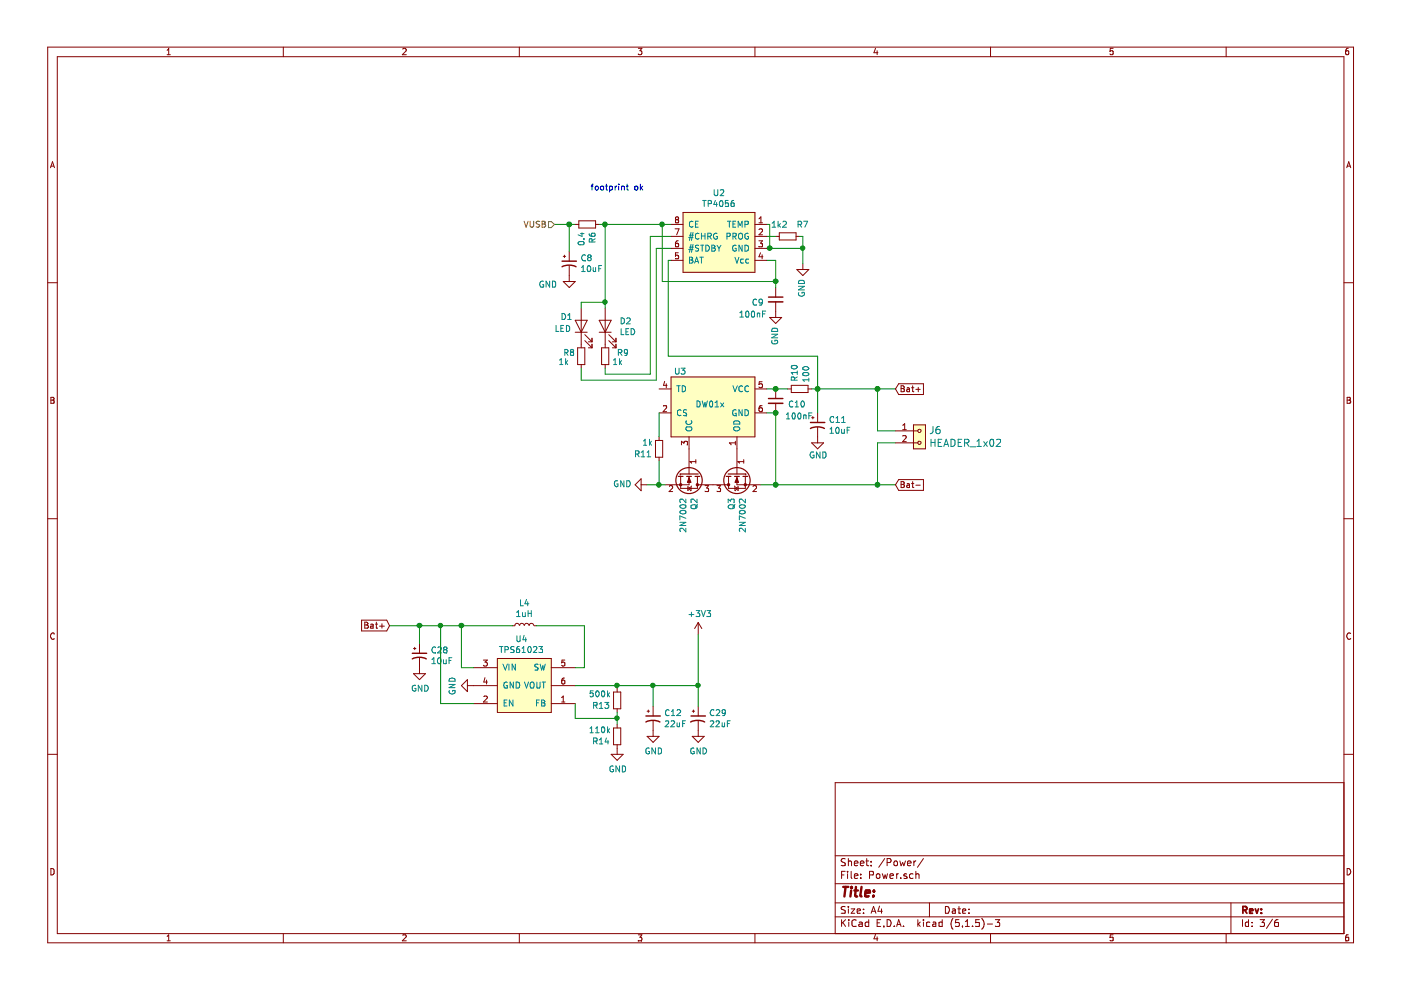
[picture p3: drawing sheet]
EESchema Schematic File Version 4
EELAYER 30 0
EELAYER END
$Descr A4 11693 8268
encoding utf-8
Sheet 3 6
Title ""
Date ""
Rev ""
Comp ""
Comment1 ""
Comment2 ""
Comment3 ""
Comment4 ""
$EndDescr
Wire Wire Line
	5575 2175 5575 2975
Wire Wire Line
	6475 2175 6400 2175
Wire Wire Line
	6475 2175 6475 2350
Connection ~ 6475 2350
Wire Wire Line
	5575 2975 6825 2975
$Comp
L device:C_Small C?
U 1 1
P 6475 2500
AR Path="/5C95ACC1" Ref="C?"  Part="1" 
AR Path="/5C948828/5C95ACC1" Ref="C9"  Part="1" 
F 0 "C9" H 6575 2475 50  0000 L CNN
F 1 "100nF" H 6550 2375 50  0000 L CNN
F 2 "Capacitors_SMD:C_0805" H 6475 2500 50  0001 C CNN
F 3 "~" H 6475 2500 50  0001 C CNN
	1    6475 2500
	-1   0    0    -1  
$EndComp
$Comp
L power:GND #PWR?
U 1 1
P 6475 2600
AR Path="/5C95ACC8" Ref="#PWR?"  Part="1" 
AR Path="/5C948828/5C95ACC8" Ref="#PWR0117"  Part="1" 
F 0 "#PWR0117" H 6475 2350 50  0001 C CNN
F 1 "GND" V 6480 2472 50  0000 R CNN
F 2 "" H 6475 2600 50  0001 C CNN
F 3 "" H 6475 2600 50  0001 C CNN
	1    6475 2600
	-1   0    0    -1  
$EndComp
$Comp
L power:GND #PWR?
U 1 1
P 6700 2200
AR Path="/5C95AC3C" Ref="#PWR?"  Part="1" 
AR Path="/5C948828/5C95AC3C" Ref="#PWR0115"  Part="1" 
F 0 "#PWR0115" H 6700 1950 50  0001 C CNN
F 1 "GND" V 6705 2072 50  0000 R CNN
F 2 "" H 6700 2200 50  0001 C CNN
F 3 "" H 6700 2200 50  0001 C CNN
	1    6700 2200
	-1   0    0    -1  
$EndComp
Wire Wire Line
	6700 1975 6700 2075
Wire Wire Line
	5525 2350 6475 2350
Wire Wire Line
	6400 1875 6425 1875
Wire Wire Line
	6425 1875 6425 2075
Wire Wire Line
	6400 1975 6475 1975
Wire Wire Line
	6700 1975 6675 1975
$Comp
L APRS_modules:TP4056 U?
U 1 1
P 6000 2025
AR Path="/5C95ACB6" Ref="U?"  Part="1" 
AR Path="/5C948828/5C95ACB6" Ref="U2"  Part="1" 
F 0 "U2" H 6000 2440 50  0000 C CNN
F 1 "TP4056" H 6000 2349 50  0000 C CNN
F 2 "IO:SO-8_3.9x4.9mm_P1.27mm" H 5450 2425 50  0001 C CNN
F 3 "" H 5450 2425 50  0001 C CNN
	1    6000 2025
	-1   0    0    -1  
$EndComp
$Comp
L device:R_Small R?
U 1 1
P 6575 1975
AR Path="/5C95AC42" Ref="R?"  Part="1" 
AR Path="/5C948828/5C95AC42" Ref="R7"  Part="1" 
F 0 "R7" V 6475 1800 50  0000 L CNN
F 1 "1k2" V 6475 1975 50  0000 L CNN
F 2 "Resistors_SMD:R_0805" H 6575 1975 50  0001 C CNN
F 3 "~" H 6575 1975 50  0001 C CNN
	1    6575 1975
	0    -1   1    0   
$EndComp
Wire Wire Line
	5425 1975 5600 1975
Wire Wire Line
	5475 2075 5600 2075
Wire Wire Line
	5525 1875 5525 2350
Wire Wire Line
	5600 2175 5575 2175
Wire Wire Line
	5050 1875 5050 2525
Wire Wire Line
	6475 2350 6475 2400
Wire Wire Line
	6425 2075 6400 2075
Wire Wire Line
	6425 2075 6700 2075
Connection ~ 6425 2075
Connection ~ 6700 2075
Wire Wire Line
	6700 2075 6700 2200
Wire Wire Line
	6400 3250 6475 3250
Connection ~ 6475 3250
Connection ~ 6475 3450
Connection ~ 6825 3250
$Comp
L device:C_Small C?
U 1 1
P 6475 3350
AR Path="/5C95AC89" Ref="C?"  Part="1" 
AR Path="/5C948828/5C95AC89" Ref="C10"  Part="1" 
F 0 "C10" H 6575 3325 50  0000 L CNN
F 1 "100nF" H 6550 3225 50  0000 L CNN
F 2 "Capacitors_SMD:C_0805" H 6475 3350 50  0001 C CNN
F 3 "~" H 6475 3350 50  0001 C CNN
	1    6475 3350
	1    0    0    -1  
$EndComp
Wire Wire Line
	6400 3450 6475 3450
Wire Wire Line
	5500 3850 5500 4050
Wire Wire Line
	5500 4050 5550 4050
Connection ~ 5500 4050
Wire Wire Line
	5400 4050 5500 4050
$Comp
L APRS_modules:DW01x U?
U 1 1
P 5950 3350
AR Path="/5C95ACB0" Ref="U?"  Part="1" 
AR Path="/5C948828/5C95ACB0" Ref="U3"  Part="1" 
F 0 "U3" H 5675 3600 50  0000 C CNN
F 1 "DW01x" H 5925 3325 50  0000 C CNN
F 2 "Mlab_IO:SOT-23-6" H 6000 3250 50  0001 C CNN
F 3 "" H 6000 3250 50  0001 C CNN
	1    5950 3350
	1    0    0    -1  
$EndComp
$Comp
L device:R_Small R?
U 1 1
P 5500 3750
AR Path="/5C95ACA5" Ref="R?"  Part="1" 
AR Path="/5C948828/5C95ACA5" Ref="R11"  Part="1" 
F 0 "R11" H 5559 3796 50  0000 L CNN
F 1 "1k" H 5550 3700 50  0000 L CNN
F 2 "Resistors_SMD:R_0805" H 5500 3750 50  0001 C CNN
F 3 "~" H 5500 3750 50  0001 C CNN
	1    5500 3750
	-1   0    0    1   
$EndComp
$Comp
L power:GND #PWR?
U 1 1
P 5400 4050
AR Path="/5C95ACE6" Ref="#PWR?"  Part="1" 
AR Path="/5C948828/5C95ACE6" Ref="#PWR0118"  Part="1" 
F 0 "#PWR0118" H 5400 3800 50  0001 C CNN
F 1 "GND" V 5405 3922 50  0000 R CNN
F 2 "" H 5400 4050 50  0001 C CNN
F 3 "" H 5400 4050 50  0001 C CNN
	1    5400 4050
	0    1    -1   0   
$EndComp
Wire Wire Line
	7475 3250 7325 3250
Wire Wire Line
	7475 3700 7325 3700
Wire Wire Line
	7325 3600 7325 3250
Connection ~ 7325 3250
Wire Wire Line
	7325 3250 6825 3250
Text GLabel 7475 3250 2    50   Input ~ 0
Bat+
Text GLabel 7475 4050 2    50   Input ~ 0
Bat-
Wire Wire Line
	7325 4050 7475 4050
Wire Wire Line
	7475 3600 7325 3600
$Comp
L MLAB_HEADER:HEADER_1x02 J6
U 1 1
P 7675 3650
F 0 "J6" H 7753 3708 60  0000 L CNN
F 1 "HEADER_1x02" H 7753 3602 60  0000 L CNN
F 2 "Mlab_Pin_Headers:Straight_1x02" H 7753 3549 60  0001 L CNN
F 3 "" H 7675 3700 60  0000 C CNN
	1    7675 3650
	1    0    0    -1  
$EndComp
Wire Wire Line
	6475 4050 7325 4050
Connection ~ 7325 4050
Wire Wire Line
	7325 3700 7325 4050
$Comp
L device:CP1_Small C?
U 1 1
P 6825 3550
AR Path="/5CC8A14B" Ref="C?"  Part="1" 
AR Path="/5C948828/5CC8A14B" Ref="C11"  Part="1" 
F 0 "C11" H 6916 3596 50  0000 L CNN
F 1 "10uF" H 6916 3505 50  0000 L CNN
F 2 "Capacitors_SMD:C_1210" H 6825 3550 50  0001 C CNN
F 3 "~" H 6825 3550 50  0001 C CNN
	1    6825 3550
	1    0    0    -1  
$EndComp
$Comp
L power:GND #PWR?
U 1 1
P 6825 3650
AR Path="/5C95ACF0" Ref="#PWR?"  Part="1" 
AR Path="/5C948828/5C95ACF0" Ref="#PWR0119"  Part="1" 
F 0 "#PWR0119" H 6825 3400 50  0001 C CNN
F 1 "GND" H 6900 3500 50  0000 R CNN
F 2 "" H 6825 3650 50  0001 C CNN
F 3 "" H 6825 3650 50  0001 C CNN
	1    6825 3650
	-1   0    0    -1  
$EndComp
Wire Wire Line
	6475 3250 6575 3250
Wire Wire Line
	6825 2975 6825 3250
Wire Wire Line
	6825 3250 6775 3250
Wire Wire Line
	6825 3450 6825 3250
$Comp
L device:R_Small R?
U 1 1
P 6675 3250
AR Path="/5C95AC8F" Ref="R?"  Part="1" 
AR Path="/5C948828/5C95AC8F" Ref="R10"  Part="1" 
F 0 "R10" H 6734 3296 50  0000 L CNN
F 1 "100" H 6725 3200 50  0000 L CNN
F 2 "Resistors_SMD:R_0805" H 6675 3250 50  0001 C CNN
F 3 "~" H 6675 3250 50  0001 C CNN
	1    6675 3250
	0    -1   -1   0   
$EndComp
Wire Wire Line
	6350 4050 6475 4050
Wire Wire Line
	6475 4050 6475 3450
Connection ~ 6475 4050
$Comp
L device:CP1_Small C?
U 1 1
P 5450 6000
AR Path="/5C95AD36" Ref="C?"  Part="1" 
AR Path="/5C948828/5C95AD36" Ref="C12"  Part="1" 
F 0 "C12" H 5541 6046 50  0000 L CNN
F 1 "22uF" H 5541 5955 50  0000 L CNN
F 2 "Capacitors_SMD:C_1210" H 5450 6000 50  0001 C CNN
F 3 "~" H 5450 6000 50  0001 C CNN
	1    5450 6000
	1    0    0    -1  
$EndComp
$Comp
L power:+3V3 #PWR?
U 1 1
P 5825 5300
AR Path="/5C95AD42" Ref="#PWR?"  Part="1" 
AR Path="/5C948828/5C95AD42" Ref="#PWR0120"  Part="1" 
F 0 "#PWR0120" H 5825 5150 50  0001 C CNN
F 1 "+3V3" H 5840 5473 50  0000 C CNN
F 2 "" H 5825 5300 50  0001 C CNN
F 3 "" H 5825 5300 50  0001 C CNN
	1    5825 5300
	1    0    0    -1  
$EndComp
$Comp
L device:R_Small R?
U 1 1
P 5150 6150
AR Path="/5C95AD18" Ref="R?"  Part="1" 
AR Path="/5C948828/5C95AD18" Ref="R14"  Part="1" 
F 0 "R14" H 5209 6196 50  0000 L CNN
F 1 "110k" H 5200 6100 50  0000 L CNN
F 2 "Resistors_SMD:R_0805" H 5150 6150 50  0001 C CNN
F 3 "~" H 5150 6150 50  0001 C CNN
	1    5150 6150
	-1   0    0    1   
$EndComp
$Comp
L device:R_Small R?
U 1 1
P 5150 5850
AR Path="/5C95AD1E" Ref="R?"  Part="1" 
AR Path="/5C948828/5C95AD1E" Ref="R13"  Part="1" 
F 0 "R13" H 5209 5896 50  0000 L CNN
F 1 "500k" H 5200 5800 50  0000 L CNN
F 2 "Resistors_SMD:R_0805" H 5150 5850 50  0001 C CNN
F 3 "~" H 5150 5850 50  0001 C CNN
	1    5150 5850
	-1   0    0    1   
$EndComp
$Comp
L power:GND #PWR0121
U 1 1
P 5150 6250
F 0 "#PWR0121" H 5150 6000 50  0001 C CNN
F 1 "GND" H 5155 6077 50  0000 C CNN
F 2 "" H 5150 6250 50  0001 C CNN
F 3 "" H 5150 6250 50  0001 C CNN
	1    5150 6250
	1    0    0    -1  
$EndComp
$Comp
L power:GND #PWR0171
U 1 1
P 5450 6100
F 0 "#PWR0171" H 5450 5850 50  0001 C CNN
F 1 "GND" H 5455 5927 50  0000 C CNN
F 2 "" H 5450 6100 50  0001 C CNN
F 3 "" H 5450 6100 50  0001 C CNN
	1    5450 6100
	1    0    0    -1  
$EndComp
$Comp
L Transistor:2N7002 Q?
U 1 1
P 6150 3950
AR Path="/5C95AC99" Ref="Q?"  Part="1" 
AR Path="/5C948828/5C95AC99" Ref="Q3"  Part="1" 
F 0 "Q3" H 6356 3996 50  0000 L CNN
F 1 "2N7002" H 6356 3905 50  0000 L CNN
F 2 "TO_SOT_Packages_SMD:SOT-23" H 6350 3875 50  0001 L CIN
F 3 "https://www.fairchildsemi.com/datasheets/2N/2N7002.pdf" H 6150 3950 50  0001 L CNN
	1    6150 3950
	0    -1   1    0   
$EndComp
$Comp
L Transistor:2N7002 Q?
U 1 1
P 5750 3950
AR Path="/5C95AC9F" Ref="Q?"  Part="1" 
AR Path="/5C948828/5C95AC9F" Ref="Q2"  Part="1" 
F 0 "Q2" H 5956 3996 50  0000 L CNN
F 1 "2N7002" H 5956 3905 50  0000 L CNN
F 2 "TO_SOT_Packages_SMD:SOT-23" H 5950 3875 50  0001 L CIN
F 3 "https://www.fairchildsemi.com/datasheets/2N/2N7002.pdf" H 5750 3950 50  0001 L CNN
	1    5750 3950
	0    1    1    0   
$EndComp
$Comp
L power:GND #PWR0172
U 1 1
P 3950 5725
F 0 "#PWR0172" H 3950 5475 50  0001 C CNN
F 1 "GND" H 3955 5552 50  0000 C CNN
F 2 "" H 3950 5725 50  0001 C CNN
F 3 "" H 3950 5725 50  0001 C CNN
	1    3950 5725
	0    1    1    0   
$EndComp
$Comp
L device:L_Small L?
U 1 1
P 4375 5225
AR Path="/5C95AD02" Ref="L?"  Part="1" 
AR Path="/5C948828/5C95AD02" Ref="L4"  Part="1" 
F 0 "L4" V 4560 5225 50  0000 C CNN
F 1 "1uH" V 4469 5225 50  0000 C CNN
F 2 "Inductors_SMD:L_6.3x6.3_H3" H 4375 5225 50  0001 C CNN
F 3 "~" H 4375 5225 50  0001 C CNN
	1    4375 5225
	0    -1   -1   0   
$EndComp
Wire Wire Line
	4800 1875 4750 1875
Wire Wire Line
	4750 2100 4750 1875
Wire Wire Line
	4750 1875 4625 1875
Connection ~ 4750 1875
Text HLabel 4625 1875 0    50   Input ~ 0
VUSB
$Comp
L device:CP1_Small C?
U 1 1
P 4750 2200
AR Path="/5C95AD30" Ref="C?"  Part="1" 
AR Path="/5C948828/5C95AD30" Ref="C8"  Part="1" 
F 0 "C8" H 4841 2246 50  0000 L CNN
F 1 "10uF" H 4841 2155 50  0000 L CNN
F 2 "Capacitors_SMD:C_1210" H 4750 2200 50  0001 C CNN
F 3 "~" H 4750 2200 50  0001 C CNN
	1    4750 2200
	1    0    0    -1  
$EndComp
$Comp
L device:R_Small R?
U 1 1
P 4900 1875
AR Path="/5C95AC4E" Ref="R?"  Part="1" 
AR Path="/5C948828/5C95AC4E" Ref="R6"  Part="1" 
F 0 "R6" H 4959 1921 50  0000 L CNN
F 1 "0.4" H 4959 1830 50  0000 L CNN
F 2 "Resistors_SMD:R_2512" H 4900 1875 50  0001 C CNN
F 3 "~" H 4900 1875 50  0001 C CNN
	1    4900 1875
	0    1    1    0   
$EndComp
Wire Wire Line
	5475 2075 5475 3175
Wire Wire Line
	5425 1975 5425 3125
Wire Wire Line
	4850 3175 5475 3175
$Comp
L device:LED D2
U 1 1
P 5050 2725
F 0 "D2" V 5089 2608 50  0000 R CNN
F 1 "LED" V 4998 2608 50  0000 R CNN
F 2 "LEDs:LED_0805" H 5050 2725 50  0001 C CNN
F 3 "~" H 5050 2725 50  0001 C CNN
	1    5050 2725
	0    -1   -1   0   
$EndComp
Wire Wire Line
	5050 1875 5525 1875
Wire Wire Line
	5525 1875 5600 1875
Connection ~ 5525 1875
Text Notes 4925 1600 0    50   ~ 0
footprint ok
Wire Wire Line
	5000 1875 5050 1875
Connection ~ 5050 1875
Connection ~ 5050 2525
Wire Wire Line
	4850 3075 4850 3175
Wire Wire Line
	4850 2575 4850 2525
Wire Wire Line
	4850 2525 5050 2525
$Comp
L device:LED D1
U 1 1
P 4850 2725
F 0 "D1" V 4925 2900 50  0000 R CNN
F 1 "LED" V 4825 2950 50  0000 R CNN
F 2 "LEDs:LED_0805" H 4850 2725 50  0001 C CNN
F 3 "~" H 4850 2725 50  0001 C CNN
	1    4850 2725
	0    -1   -1   0   
$EndComp
$Comp
L device:R_Small R?
U 1 1
P 4850 2975
AR Path="/5C95AC73" Ref="R?"  Part="1" 
AR Path="/5C948828/5C95AC73" Ref="R8"  Part="1" 
F 0 "R8" H 4900 2950 50  0000 L CNN
F 1 "1k" H 4950 3025 50  0000 L CNN
F 2 "Resistors_SMD:R_0805" H 4850 2975 50  0001 C CNN
F 3 "~" H 4850 2975 50  0001 C CNN
	1    4850 2975
	-1   0    0    1   
$EndComp
$Comp
L device:R_Small R?
U 1 1
P 5050 2975
AR Path="/5C95AC6D" Ref="R?"  Part="1" 
AR Path="/5C948828/5C95AC6D" Ref="R9"  Part="1" 
F 0 "R9" H 4850 2950 50  0000 L CNN
F 1 "1k" H 4900 3025 50  0000 L CNN
F 2 "Resistors_SMD:R_0805" H 5050 2975 50  0001 C CNN
F 3 "~" H 5050 2975 50  0001 C CNN
	1    5050 2975
	-1   0    0    1   
$EndComp
$Comp
L power:GND #PWR?
U 1 1
P 4750 2300
AR Path="/5C95AC5E" Ref="#PWR?"  Part="1" 
AR Path="/5C948828/5C95AC5E" Ref="#PWR0116"  Part="1" 
F 0 "#PWR0116" H 4750 2050 50  0001 C CNN
F 1 "GND" H 4650 2225 50  0000 R CNN
F 2 "" H 4750 2300 50  0001 C CNN
F 3 "" H 4750 2300 50  0001 C CNN
	1    4750 2300
	1    0    0    -1  
$EndComp
Wire Wire Line
	5050 3075 5050 3125
Wire Wire Line
	5050 3125 5425 3125
Wire Wire Line
	5500 3650 5500 3450
Wire Wire Line
	5050 2575 5050 2525
$Comp
L power:GND #PWR0173
U 1 1
P 3500 5575
F 0 "#PWR0173" H 3500 5325 50  0001 C CNN
F 1 "GND" H 3505 5402 50  0000 C CNN
F 2 "" H 3500 5575 50  0001 C CNN
F 3 "" H 3500 5575 50  0001 C CNN
	1    3500 5575
	1    0    0    -1  
$EndComp
$Comp
L device:CP1_Small C?
U 1 1
P 3500 5475
AR Path="/5E596FF8" Ref="C?"  Part="1" 
AR Path="/5C948828/5E596FF8" Ref="C28"  Part="1" 
F 0 "C28" H 3591 5521 50  0000 L CNN
F 1 "10uF" H 3591 5430 50  0000 L CNN
F 2 "Capacitors_SMD:C_1210" H 3500 5475 50  0001 C CNN
F 3 "~" H 3500 5475 50  0001 C CNN
	1    3500 5475
	1    0    0    -1  
$EndComp
Text GLabel 3250 5225 0    50   Input ~ 0
Bat+
$Comp
L maxrez:TPS61023 U4
U 1 1
P 4350 5725
F 0 "U4" H 4350 6115 50  0000 C CNN
F 1 "TPS61023" H 4350 6024 50  0000 C CNN
F 2 "Package_TO_SOT_SMD2:SOT-563" H 3950 5875 50  0001 C CNN
F 3 "" H 3950 5875 50  0001 C CNN
	1    4350 5725
	1    0    0    -1  
$EndComp
Wire Wire Line
	3950 5575 3850 5575
Wire Wire Line
	3850 5575 3850 5225
Wire Wire Line
	3850 5225 4275 5225
Wire Wire Line
	4800 5575 4875 5575
Wire Wire Line
	4875 5575 4875 5225
Wire Wire Line
	4875 5225 4475 5225
Wire Wire Line
	3250 5225 3500 5225
Connection ~ 3850 5225
Wire Wire Line
	3500 5375 3500 5225
Connection ~ 3500 5225
Wire Wire Line
	3500 5225 3675 5225
Wire Wire Line
	4800 5725 5150 5725
Wire Wire Line
	5150 5725 5150 5750
Wire Wire Line
	5150 5950 5150 6000
Wire Wire Line
	4800 5875 4800 6000
Wire Wire Line
	4800 6000 5150 6000
Connection ~ 5150 6000
Wire Wire Line
	5150 6000 5150 6050
$Comp
L device:CP1_Small C?
U 1 1
P 5825 6000
AR Path="/5E646F3F" Ref="C?"  Part="1" 
AR Path="/5C948828/5E646F3F" Ref="C29"  Part="1" 
F 0 "C29" H 5916 6046 50  0000 L CNN
F 1 "22uF" H 5916 5955 50  0000 L CNN
F 2 "Capacitors_SMD:C_1210" H 5825 6000 50  0001 C CNN
F 3 "~" H 5825 6000 50  0001 C CNN
	1    5825 6000
	1    0    0    -1  
$EndComp
Wire Wire Line
	5825 5900 5825 5725
Wire Wire Line
	5825 5725 5450 5725
Connection ~ 5150 5725
Wire Wire Line
	5450 5900 5450 5725
Connection ~ 5450 5725
Wire Wire Line
	5450 5725 5150 5725
$Comp
L power:GND #PWR0174
U 1 1
P 5825 6100
F 0 "#PWR0174" H 5825 5850 50  0001 C CNN
F 1 "GND" H 5830 5927 50  0000 C CNN
F 2 "" H 5825 6100 50  0001 C CNN
F 3 "" H 5825 6100 50  0001 C CNN
	1    5825 6100
	1    0    0    -1  
$EndComp
Wire Wire Line
	5825 5725 5825 5300
Connection ~ 5825 5725
Wire Wire Line
	3950 5875 3675 5875
Wire Wire Line
	3675 5875 3675 5225
Connection ~ 3675 5225
Wire Wire Line
	3675 5225 3850 5225
$EndSCHEMATC
